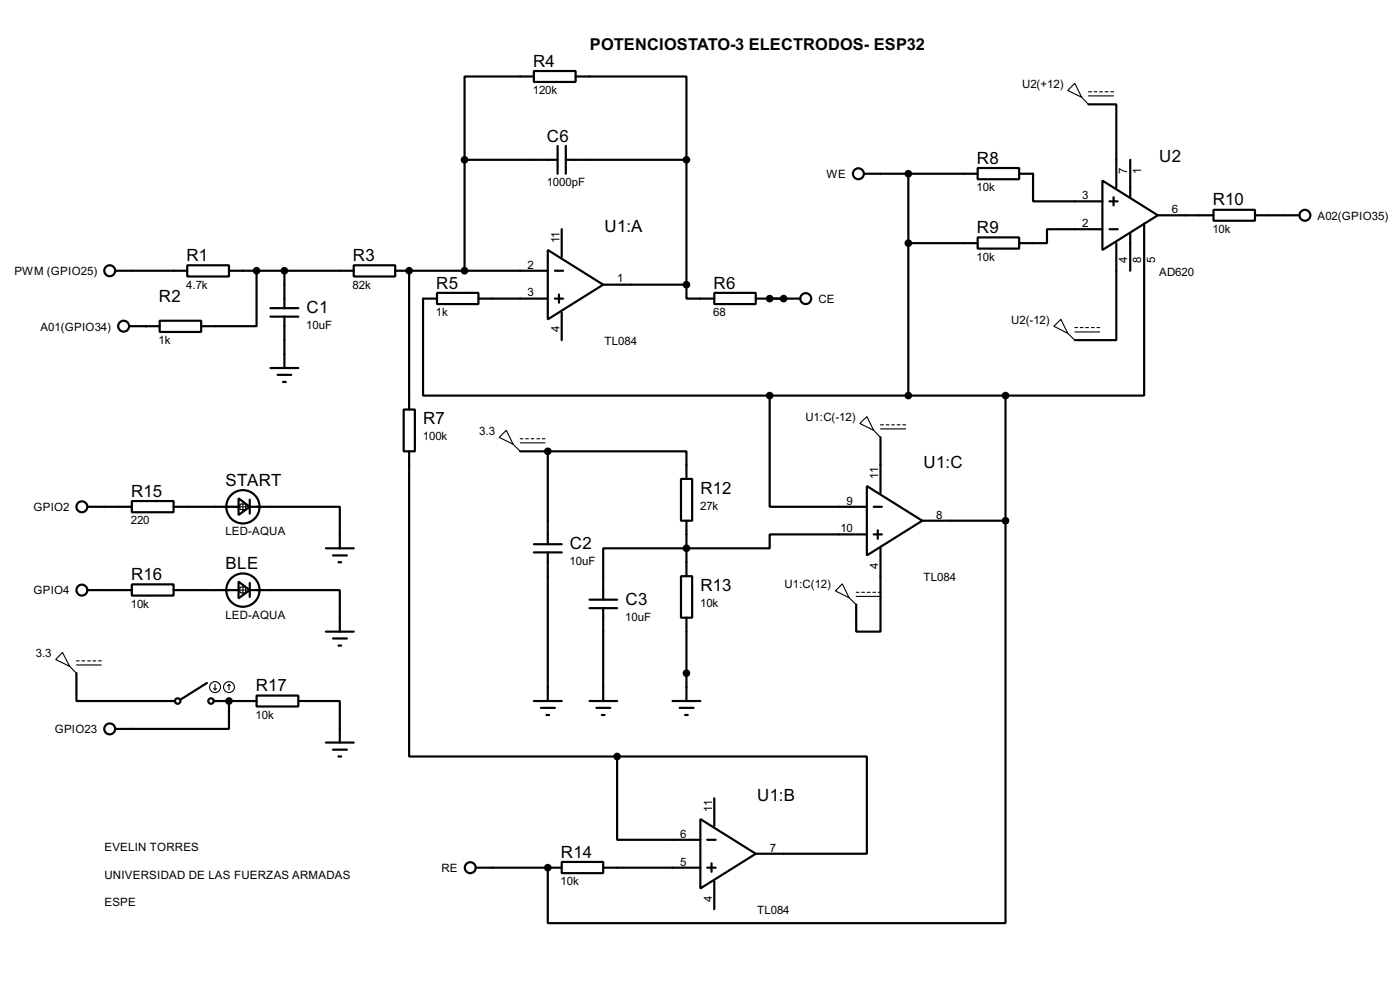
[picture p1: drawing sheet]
<svg xmlns="http://www.w3.org/2000/svg" width="256mm" height="180mm" viewBox="0 0 256 180" stroke-linecap="round" stroke-linejoin="round" font-family="sans-serif">
<g fill="none" stroke="#000" stroke-width=".4">
<path d="M97.8 13h7.7v2h-7.7zM97.8 14h-12.7v15.3M105.5 14h20.3v15.3M199.4 19.1h5.1v15.2M85.1 29.3h17.1M85.1 29.3v20.3M102.2 26.7v5.1M103.7 29.3h22.1M103.7 26.7v5.1M125.8 29.3v22.8M158.3 31.8h20.8M166.4 31.8v40.6"/>
<path d="M179.1 30.8h7.6v2h-7.6zM186.7 31.8h2.6v5.1h12.7M202 33.1l10.1 6.3-10.1 6.4zM203.3 36.9h1.5M204 36.1v1.5M207.1 29.3v6.8M212.1 39.4h10.2M222.3 38.4h7.6v2h-7.6zM229.9 39.4h8.2M21.1 49.6h13.2M23.7 59.7h5.6M29.3 58.7h7.6v2.1h-7.6z"/>
<path d="M34.3 48.6h7.7v2h-7.7zM42 49.6h22.8M47 49.6v10.1h-10.1M49.6 58h5.1M49.6 56.4h5.1M52.1 49.6v6.8M52.1 58v9.4M64.8 48.6h7.6v2h-7.6zM72.4 49.6h28M75 49.6v25.4M80.1 53.6h7.6v2.1h-7.6zM80.1 54.7h-2.6v17.7h63.5"/>
<path d="M87.7 54.7h12.7M100.4 45.8l10.1 6.3-10.1 6.4zM101.7 54.7h1.5M101.7 49.6h1.5M102.4 53.9v1.5M102.9 42v5M102.9 57.2v5.1M110.5 52.1h15.3M125.8 52.1v2.6h5.1M130.9 53.6h7.6v2.1h-7.6zM138.5 54.7h8.1M166.4 44.5h12.7"/>
<path d="M179.1 43.5h7.6v2h-7.6zM202 42h-10.2v2.5h-5.1M203.3 42h1.5M204.5 44.5v17.8h-7.6M207.1 42.7v6.9M209.6 40.9v31.5h-25.4M49.6 67.4h5.1M50.9 68.6h2.5M51.9 69.9h.5M74 75h2v7.6h-2zM141 72.4v20.4h17.8M141 72.4h43.2"/>
<path d="M184.2 72.4v22.9M16.1 92.8h8.1M24.2 91.7h7.6v2.1h-7.6zM31.8 92.8h11.9M43.7 91.2l2.1 1.6-2.1 1.5zM45.8 92.8h16.5v7.6M45.8 91.5v2.5M75 82.6v55.9h38.1M95.3 82.6h5.1M97.8 99.6h5.1M100.4 82.6h25.4v5.1M100.4 82.6v17"/>
<path d="M124.8 87.7h2v7.6h-2zM125.8 95.3v10.2M158.8 89l10.2 6.3-10.2 6.4zM158.8 97.8h-17.8v2.6h-30.5v9.4M160.1 92.8h1.5M160.1 97.8h1.5M160.8 97.1v1.5M161.3 80.1v10.1M169 95.3h15.2M184.2 95.3v73.7h-83.8v-10.2M16.1 108h8.1M24.2 107h7.6v2h-7.6z"/>
<path d="M31.8 108h11.9M43.7 106.5l2.1 1.5-2.1 1.5zM45.8 108h16.5v7.6M45.8 106.7v2.6M59.7 100.4h5.1M59.7 115.6h5.1M61 101.7h2.6M61 116.9h2.6M62 102.9h.5M62 118.2h.5M97.8 101.1h5.1M100.4 101.1v27.2"/>
<path d="M108 109.8h5.1M108 111.3h5.1M110.5 111.3v17M124.8 105.5h2v7.6h-2zM125.8 113.1v15.2M161.3 100.4v15.2h-4.4v-4.9M14 123.2v5.1h18.1M37.9 125l-4.8 3.1M39.2 128.3h7.8M42 128.3v5.1h-20.9M47 127.3h7.7v2h-7.7zM54.7 128.3h7.6v7.6"/>
<path d="M59.7 135.9h5.1M61 137.2h2.6M62 138.5h.5M97.8 128.3h5.1M99.1 129.6h2.6M100.1 130.9h.5M108 128.3h5.1M109.3 129.6h2.5M110.3 130.9h.5M113.1 138.5v15.2h15.2M113.1 138.5h45.7v17.8h-20.3M123.2 128.3h5.1"/>
<path d="M124.5 129.6h2.6M125.5 130.9h.5M87.2 158.8h15.7M102.9 157.8h7.6v2h-7.6zM110.5 158.8h17.8M128.3 149.9l10.2 6.4-10.2 6.3zM129.6 158.8h1.5M129.6 153.7h1.5M130.4 158v1.6M130.9 146.1v5.1M130.9 161.3v5.1"/>
<circle cx="157.2" cy="31.8" r="1"/>
<circle cx="239" cy="39.4" r="1"/>
<circle cx="20.1" cy="49.6" r="1"/>
<circle cx="22.6" cy="59.7" r="1"/>
<circle cx="147.6" cy="54.7" r="1"/>
<circle cx="15" cy="92.8" r="1"/>
<circle cx="44.5" cy="92.8" r="3.1"/>
<circle cx="15" cy="108" r="1"/>
<circle cx="44.5" cy="108" r="3.1"/>
<circle cx="20.1" cy="133.4" r="1"/>
<circle cx="32.5" cy="128.3" r=".5"/>
<circle cx="38.6" cy="128.3" r=".5"/>
<circle cx="86.1" cy="158.8" r="1"/>
</g>
<g fill="#000">
<circle cx="26.7" cy="59.7" r=".2"/>
<circle cx="75" cy="49.6" r=".2"/>
<circle cx="141" cy="54.7" r=".2"/>
<circle cx="143.6" cy="54.7" r=".2"/>
<circle cx="42" cy="128.3" r=".2"/>
<circle cx="100.4" cy="158.8" r=".2"/>
</g>
<g fill="#000" stroke="#000" stroke-width=".4">
<circle cx="85.1" cy="29.3" r=".5"/>
<circle cx="125.7" cy="29.3" r=".5"/>
<circle cx="166.4" cy="31.8" r=".5"/>
<circle cx="47" cy="49.6" r=".5"/>
<circle cx="52.1" cy="49.6" r=".5"/>
<circle cx="74.9" cy="49.6" r=".5"/>
<circle cx="85.1" cy="49.6" r=".5"/>
<circle cx="125.7" cy="52.1" r=".5"/>
<circle cx="141" cy="54.7" r=".5"/>
<circle cx="143.5" cy="54.7" r=".5"/>
<circle cx="166.4" cy="44.5" r=".5"/>
<circle cx="141" cy="72.4" r=".5"/>
<circle cx="166.4" cy="72.4" r=".5"/>
<circle cx="184.2" cy="72.4" r=".5"/>
<circle cx="100.3" cy="82.6" r=".5"/>
<circle cx="184.2" cy="95.3" r=".5"/>
<circle cx="125.7" cy="100.4" r=".5"/>
<circle cx="41.9" cy="128.3" r=".5"/>
<circle cx="113" cy="138.5" r=".5"/>
<circle cx="125.7" cy="123.2" r=".5"/>
<circle cx="100.3" cy="158.8" r=".5"/>
</g>
<g fill="none" stroke="#000" stroke-width=".2">
<path d="M195.6 16.6l1.3-1.3 1.3 2.5zM198.2 17.8l1.2 1.3M199.4 16.8h.6M199.4 17.6h4.6M200.5 16.8h.5M201.5 16.8h.5M202.5 16.8h.5M203.5 16.8h.5M193.1 59.7l1.3-1.2 1.2 2.5zM196.9 60h.5M197.9 60h.5M198.9 60h.5"/>
<path d="M200 60h.5M201 60h.5M157.5 77.5l1.3-1.2 1.3 2.5zM160.1 78.8l1.2 1.3M161.3 77.8h.6M161.3 78.5h4.6M162.4 77.8h.5M163.4 77.8h.5M164.4 77.8h.5M165.4 77.8h.5M195.6 61l1.3 1.3M196.9 60.8h4.6"/>
<path d="M43.5 92.8h2M44 92.3h1v1h-1zM44.5 91.7v2.1M91.5 80.1l1.3-1.3 1.2 2.5zM94 81.3l1.3 1.3M95.3 80.3h.5M95.3 81.1h4.6M96.3 80.3h.5M97.3 80.3h.5M98.4 80.3h.5M99.4 80.3h.5M11.5 119.4l1.3 2.6-2.6-1.3z"/>
<path d="M43.5 108h2M44 107.5h1v1h-1zM44.5 107v2M154.3 106.9l1.3 2.5-2.5-1.2zM155.6 109.4l1.3 1.3M156.9 108.4h.5M156.9 109.2h4.5M157.9 108.4h.5M158.9 108.4h.5M159.9 108.4h.5M160.9 108.4h.5M12.8 122l1.2 1.2"/>
<path d="M14 121h.5M14 121.7h4.6M15 121h.5M16.1 121h.5M17.1 121h.5M18.1 121h.5M39.2 126l.2 .3M39.4 125.3v1M39.7 126l-.3 .3M42 125.3l-.3 .2M42 125.3l.2 .2M42 125.3v1"/>
<circle cx="39.4" cy="125.8" r="1"/>
<circle cx="41.9" cy="125.8" r="1"/>
</g>
<g font-size="3.5">
<text x="97.7" y="12.2">R4</text>
<text x="100.2" y="25.9">C6</text>
<text x="179" y="30">R8</text>
<text x="212.4" y="29.7">U2</text>
<text x="222.2" y="37.6">R10</text>
<text x="34.2" y="47.8">R1</text>
<text x="64.7" y="47.8">R3</text>
<text x="110.8" y="42.4">U1:A</text>
<text x="179" y="42.7">R9</text>
<text x="79.9" y="52.8">R5</text>
<text x="130.7" y="52.8">R6</text>
<text x="29.1" y="55.4">R2</text>
<text x="56.2" y="57.4">C1</text>
<text x="77.5" y="77.6">R7</text>
<text x="41.3" y="88.9">START</text>
<text x="169.2" y="85.6">U1:C</text>
<text x="24" y="90.9">R15</text>
<text x="128.3" y="90.4">R12</text>
<text x="104.4" y="100.5">C2</text>
<text x="24" y="106.2">R16</text>
<text x="41.3" y="104.2">BLE</text>
<text x="114.6" y="110.7">C3</text>
<text x="128.3" y="108.2">R13</text>
<text x="46.9" y="126.5">R17</text>
<text x="138.7" y="146.6">U1:B</text>
<text x="102.8" y="157">R14</text>
</g>
<text font-size="3.4" x="108.1" y="9.2">POTENCIOSTATO-3 ELECTRODOS- ESP32</text>
<g font-size="2.4">
<text x="97.6" y="17.2">120k</text>
<text x="187.2" y="16.1">U2(+12)</text>
<text x="100.2" y="34">1000pF</text>
<text x="151.4" y="32.6">WE</text>
<text x="178.9" y="35">10k</text>
<text x="206.5" y="31.8" transform="rotate(-90 206.5 31.8)">7</text>
<text x="209.1" y="31.8" transform="rotate(-90 209.1 31.8)">1</text>
<text x="198.3" y="36.5">3</text>
<text x="198.3" y="41.6">2</text>
<text x="214.7" y="39">6</text>
<text x="241.4" y="40.2">A02(GPIO35)</text>
<text x="102.5" y="44.5" transform="rotate(-90 102.5 44.5)">11</text>
<text x="178.9" y="47.7">10k</text>
<text x="222.1" y="42.6">10k</text>
<text x="2.6" y="50.4">PWM (GPIO25)</text>
<text x="34.1" y="52.8">4.7k</text>
<text x="64.6" y="52.8">82k</text>
<text x="96.7" y="49.2">2</text>
<text x="113.1" y="51.7">1</text>
<text x="206.5" y="48.1" transform="rotate(-90 206.5 48.1)">4</text>
<text x="209.1" y="48.2" transform="rotate(-90 209.1 48.2)">8</text>
<text x="211.6" y="48.2" transform="rotate(-90 211.6 48.2)">5</text>
<text x="212.3" y="50.5">AD620</text>
<text x="79.9" y="57.9">1k</text>
<text x="96.7" y="54.3">3</text>
<text x="130.7" y="57.9">68</text>
<text x="149.9" y="55.4">CE</text>
<text x="185.2" y="59.3">U2(-12)</text>
<text x="7.4" y="60.5">A01(GPIO34)</text>
<text x="29.1" y="63">1k</text>
<text x="56.1" y="60.3">10uF</text>
<text x="102.5" y="60.9" transform="rotate(-90 102.5 60.9)">4</text>
<text x="110.7" y="63.2">TL084</text>
<text x="147.5" y="77.1">U1:C(-12)</text>
<text x="77.5" y="80.6">100k</text>
<text x="87.8" y="79.6">3.3</text>
<text x="160.9" y="87.7" transform="rotate(-90 160.9 87.7)">11</text>
<text x="6.1" y="93.6">GPIO2</text>
<text x="24" y="96">220</text>
<text x="128.3" y="93.3">27k</text>
<text x="155.1" y="92.4">9</text>
<text x="171.5" y="94.9">8</text>
<text x="41.3" y="98">LED-AQUA</text>
<text x="154" y="97.4">10</text>
<text x="104.4" y="103.5">10uF</text>
<text x="143.7" y="107.7">U1:C(12)</text>
<text x="160.9" y="104.1" transform="rotate(-90 160.9 104.1)">4</text>
<text x="169.2" y="106.4">TL084</text>
<text x="6.1" y="108.8">GPIO4</text>
<text x="24" y="111.2">10k</text>
<text x="41.3" y="113.3">LED-AQUA</text>
<text x="114.6" y="113.6">10uF</text>
<text x="128.3" y="111.1">10k</text>
<text x="6.6" y="120.2">3.3</text>
<text x="46.8" y="131.5">10k</text>
<text x="10" y="134.2">GPIO23</text>
<text x="130.5" y="148.6" transform="rotate(-90 130.5 148.6)">11</text>
<text x="19.1" y="155.7">EVELIN TORRES</text>
<text x="124.6" y="153.3">6</text>
<text x="141" y="155.9">7</text>
<text x="19.1" y="160.8">UNIVERSIDAD DE LAS FUERZAS ARMADAS</text>
<text x="80.9" y="159.6">RE</text>
<text x="124.6" y="158.4">5</text>
<text x="19.1" y="165.9">ESPE</text>
<text x="102.7" y="162">10k</text>
<text x="130.5" y="165" transform="rotate(-90 130.5 165)">4</text>
<text x="138.7" y="167.4">TL084</text>
</g>
</svg>
